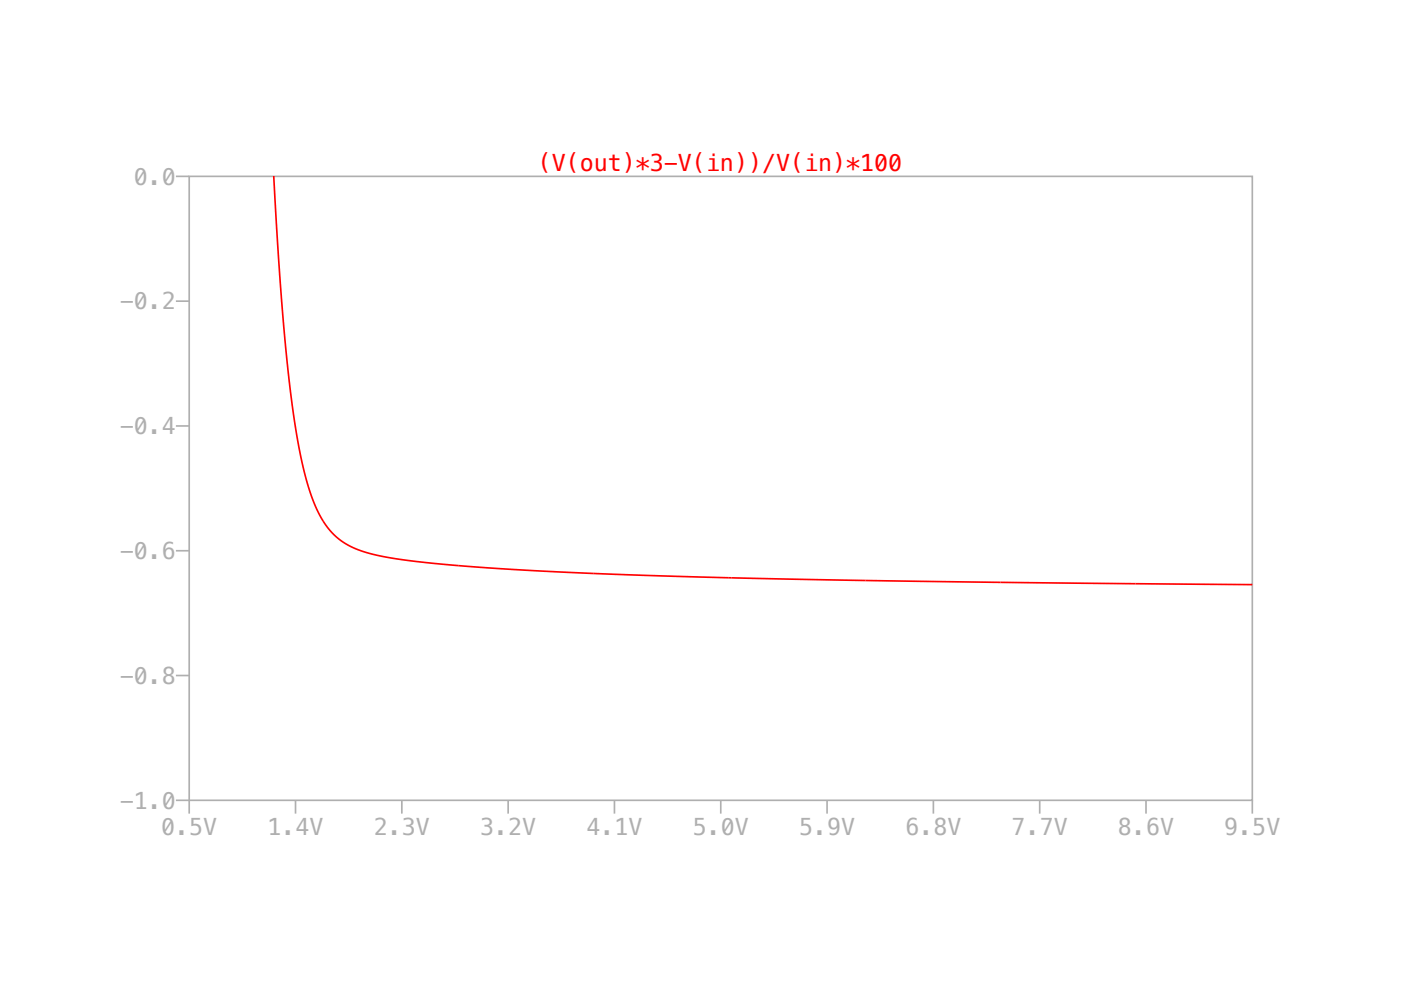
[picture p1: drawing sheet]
<svg xmlns="http://www.w3.org/2000/svg" width="297mm" height="210mm" viewBox="0 0 297 210" stroke-linecap="round" stroke-linejoin="round" font-family="sans-serif">
<g fill="none" stroke="#afafaf" stroke-width=".35">
<path d="M37.3 37.4h2.8M40.1 37.4h225.4v132.3h-225.4zM37.3 63.9h2.8M37.3 90.3h2.8M37.3 116.8h2.8M37.3 143.2h2.8M37.3 169.7h2.8v2.8M62.7 169.7v2.8M85.2 169.7v2.8M107.7 169.7v2.8M130.3 169.7v2.8M152.8 169.7v2.8"/>
<path d="M175.4 169.7v2.8M197.9 169.7v2.8M220.4 169.7v2.8M243 169.7v2.8M265.5 169.7v2.8"/>
</g>
<path d="M58 37.3a540.8 540.8 0 0 0 4.7 53.4 64.8 64.8 0 0 0 4.7 17.7 16 16 0 0 0 12.2 9.2l7.6 1.3 12.2 1.2 16.2 1 19.9 .8 23.2 .7 30 .6 76.8 .8" fill="none" stroke="#f00" stroke-width=".35"/>
<g font-size="4.9" fill="#afafaf">
<text x="28.4" y="39.2">0.0</text>
<text x="25.4" y="65.6">-0.2</text>
<text x="25.4" y="92.1">-0.4</text>
<text x="25.4" y="118.5">-0.6</text>
<text x="25.4" y="145">-0.8</text>
<text x="25.4" y="171.4">-1.0</text>
<text x="34.2" y="177.1">0.5V</text>
<text x="56.7" y="177.1">1.4V</text>
<text x="79.2" y="177.1">2.3V</text>
<text x="101.8" y="177.1">3.2V</text>
<text x="124.3" y="177.1">4.1V</text>
<text x="146.9" y="177.1">5.0V</text>
<text x="169.4" y="177.1">5.9V</text>
<text x="191.9" y="177.1">6.8V</text>
<text x="214.5" y="177.1">7.7V</text>
<text x="237" y="177.1">8.6V</text>
<text x="259.6" y="177.1">9.5V</text>
</g>
<text font-size="4.9" fill="#f00" x="114" y="36.3">(V(out)*3-V(in))/V(in)*100</text>
</svg>
